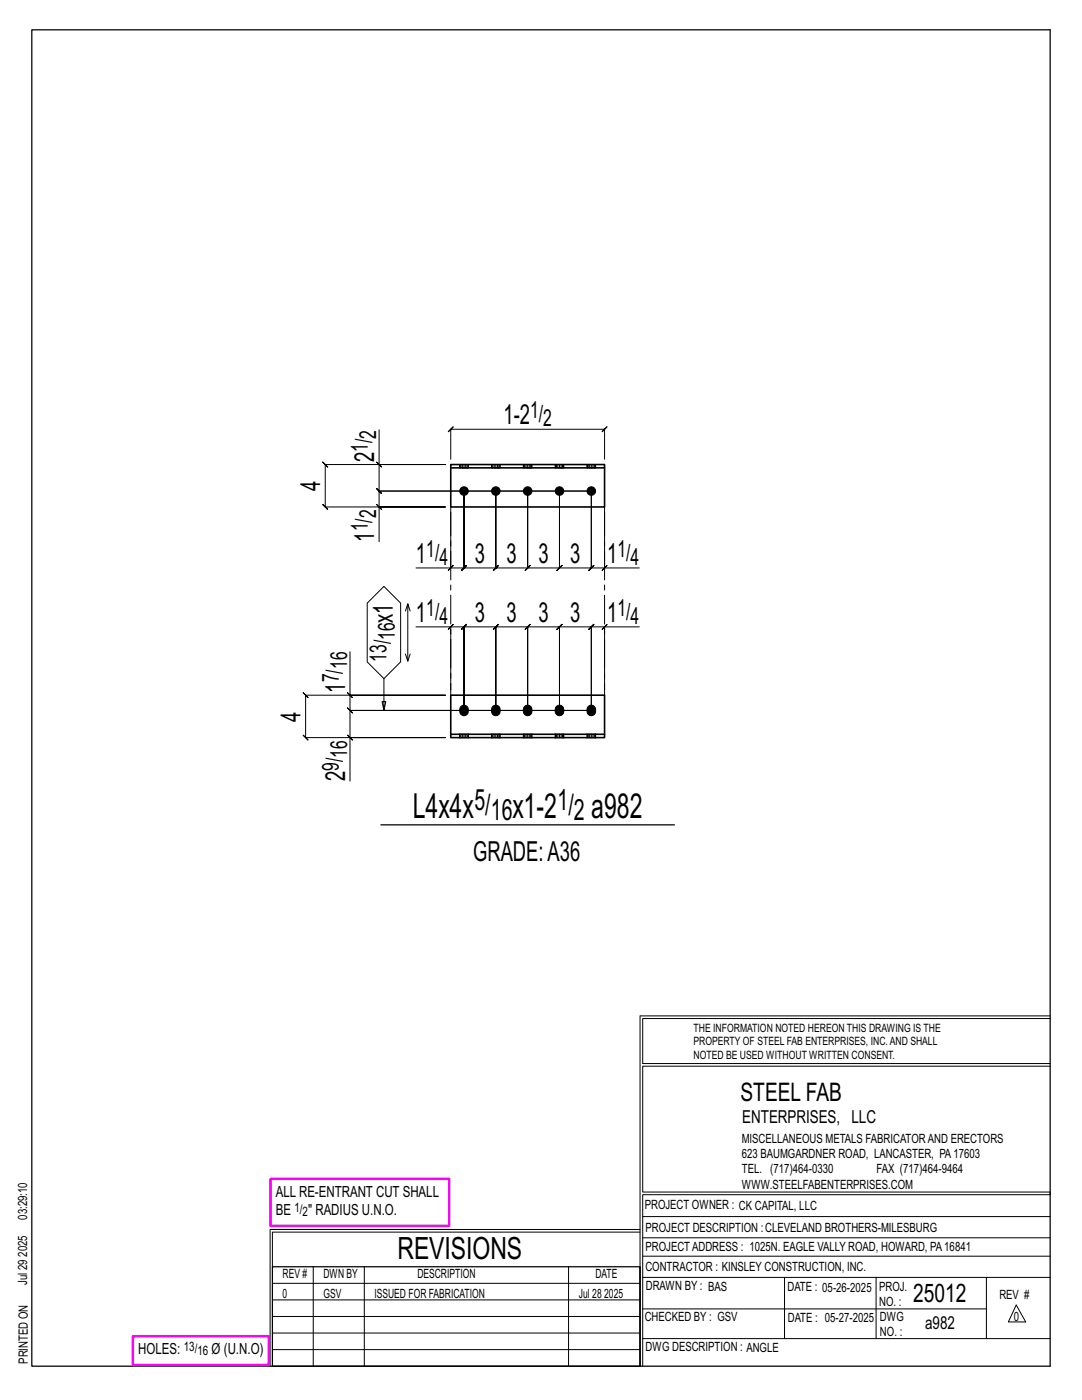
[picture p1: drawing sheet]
<svg xmlns="http://www.w3.org/2000/svg" width="216mm" height="279mm" viewBox="0 0 216 279" stroke-linecap="round" stroke-linejoin="round" font-family="sans-serif">
<g fill="none" stroke="#000" stroke-width=".2">
<path d="M75.1 92.2l1 1zM75.6 85.8v6.9h13.3h-24l-.5-.5 1 1-.5-.5v8.5l-.5-.5 1 1-.5-.5h24h-13.3v6.9M75.6 92.7v5.3l-.5-.5 1 1-.5-.5h42.4M89.9 91.7v-6l-.5 .5 1-1-.5 .5h30.7l-.5 .5 1-1-.5 .5v6M118 98h-42.4l-.5-.5 1 1-.5-.5v3.2M118 98v15.3l.5-.5-1 1 .5-.5h-6.4l.5-.5-1 1 .5-.5v-15.3v15.3l.5-.5-1 1 .5-.5h-6.3l.5-.5-1 1 .5-.5v-15.3v15.3l.5-.5-1 1 .5-.5h-6.4l.5-.5-1 1 .5-.5v-15.3v15.3l.5-.5-1 1 .5-.5h-6.3l.5-.5-1 1 .5-.5v-15.3v15.3l.5-.5-1 1 .5-.5h-2.7M118 98v15.3l-.5 .5 1-1-.5 .5h2.6M75.1 100.7l1 1zM76.6 117l3.3 3.4v11.7l-3.3 3.3-3.3-3.3v-11.7zM89.9 113.3l.5-.5-1 1zM89.9 102.2v11.1h-6.9M120.6 113.3l.5-.5-1 1z"/>
<path d="M120.6 102.2v11.1h7M69.3 138.2l1 1zM69.8 130.1v8.6h19.1h-27.9l-.5-.5 1 1-.5-.5v8.5l-.5-.5 1 1-.5-.5h27.9h-19.1v8.7M69.8 138.7v3.1l-.5-.5 1 1-.5-.5h48.2M76.6 135.4v6.4l-.4-1.8h.8l-.4 1.8M80.9 130.5l.5 1.4 .4-1.4M81.4 120.5l-.5 1.4M81.8 121.9l-.4-1.4v11.4M83 125.1h6.9v12.6M89.9 125.1l.5-.5-1 1zM89.9 125.1h2.7l-.5 .5 1-1-.5 .5v16.7v-16.7l-.5 .5 1-1-.5 .5h6.3l-.5 .5 1-1-.5 .5v16.7v-16.7l-.5 .5 1-1-.5 .5h6.4l-.5 .5 1-1-.5 .5v16.7v-16.7l-.5 .5 1-1-.5 .5h6.3l-.5 .5 1-1-.5 .5v16.7v-16.7l-.5 .5 1-1-.5 .5h6.4l-.5 .5 1-1-.5 .5v16.7M120.6 125.1l.5-.5-1 1z"/>
<path d="M120.6 125.1h-2.6l.5-.5-1 1 .5-.5v16.7M127.6 125.1h-7v12.6M69.3 146.7l1 1zM118 141.8h-48.2l-.5-.5 1 1-.5-.5v5.4M127.7 202.7v70M127.7 202.7h81.8M209.5 203.3h-81.3v9h81.3M209.5 212.8h-81.3v25.1h81.3v.5h-81.3v34.3M54.4 259.4h73.3M54.4 256.1h73.3M62.5 252.8v19.9M72.7 252.8v19.9"/>
<path d="M113.4 252.8v19.9M127.7 245.4h-73.8v27.3M127.7 245.9h-73.3v6.9M128.2 242.8h81.3M128.2 254.9h81.3M128.2 250.7h81.3M128.2 247h81.3M156.5 254.9v12.2M174.8 254.9v12.2M196.8 254.9v12.2M54.4 269.3h73.3M54.4 266h73.3"/>
<path d="M54.4 262.7h73.3M128.2 261.2h68.6M128.2 267.1h81.3M202.8 260.4l1.9 3.4h-3.5z"/>
</g>
<path d="M6.3 6h203.2v266.7h-203.2zM76 164.6h58.6M54.4 252.8h73.3v19.9h-73.3z" fill="none" stroke="#000" stroke-width=".25"/>
<path d="M54 235.3h35.6v9.3h-35.6zM26.5 266.7h27.1v5.7h-27.1z" fill="none" stroke="#f0f" stroke-width=".5"/>
<g fill="#000" stroke="#000" stroke-width=".2">
<path d="M92 141a.91 .91 0 0 1 1.1-.1 .91 .91 0 0 1 .3 1.1 .9 .9 0 0 1-1.1 .8 .9 .9 0 0 1-.6-1.2zM98.3 141a.91 .91 0 0 1 1.2-.1 .91 .91 0 0 1 .3 1.1 .9 .9 0 0 1-1.1 .8 .9 .9 0 0 1-.6-1.2zM104.7 141a.91 .91 0 0 1 1.1-.1 .91 .91 0 0 1 .3 1.1 .9 .9 0 0 1-1.1 .8 .9 .9 0 0 1-.6-1.2zM111 141a.91 .91 0 0 1 1.2-.1 .91 .91 0 0 1 .3 1.1 .9 .9 0 0 1-1.1 .8 .9 .9 0 0 1-.6-1.2zM117.4 141a.91 .91 0 0 1 1.1-.1 .91 .91 0 0 1 .3 1.1 .9 .9 0 0 1-1.1 .8 .9 .9 0 0 1-.6-1.2z"/>
<circle cx="92.6" cy="98" r=".86"/>
<circle cx="98.9" cy="98" r=".86"/>
<circle cx="105.3" cy="98" r=".86"/>
<circle cx="111.6" cy="98" r=".86"/>
<circle cx="118" cy="98" r=".86"/>
</g>
<g fill="none" stroke="#000" stroke-width=".32">
<path d="M89.9 92.7h30.7v.7h-30.7zM89.9 93.4v7.8h30.7v-7.8M89.9 146.5h30.7v.7h-30.7zM89.9 146.5v-7.8h30.7v7.8M91.7 146.5h.1M91.7 147.2h.1M93.4 146.5h.1M93.4 147.2h.1M98.1 146.5h.1M98.1 147.2h.1M99.8 146.5h.1M99.8 147.2h.1"/>
<path d="M104.4 146.5h.1M104.4 147.2h.1M106.1 146.5h.1M106.1 147.2h.1M110.8 146.5h.1M110.8 147.2h.1M112.5 146.5h.1M112.5 147.2h.1M117.1 146.5h.1M117.1 147.2h.1M118.8 146.5h.1M118.8 147.2h.1"/>
</g>
<g fill="none" stroke="#000" stroke-width=".2" stroke-dasharray="2 1.4">
<path d="M91.7 92.7l.1 .7zM91.8 92.7h.2M92.3 92.7h-.3v.7h-.2M92.3 93.4h.3v-.7h-.3v.7h-.3M92.6 92.7h.3v.7h-.3M92.9 92.7h.3v.7h-.3M93.2 92.7h.2v.7h-.2M93.4 92.7v.7M98.1 92.7v.7zM98.1 92.7h.2M98.6 92.7h-.3v.7h-.2M98.6 93.4h.3v-.7h-.3v.7h-.3"/>
<path d="M98.9 92.7h.4v.7h-.4M99.3 92.7h.2v.7h-.2M99.5 92.7h.2v.7h-.2M99.7 92.7v.7M104.4 92.7l.1 .7zM104.5 92.7h.2M105 92.7h-.3v.7h-.2M105 93.4h.3v-.7h-.3v.7h-.3M105.3 92.7h.3v.7h-.3M105.6 92.7h.3v.7h-.3M105.9 92.7h.2v.7h-.2M106.1 92.7v.7"/>
<path d="M110.8 92.7v.7zM110.8 92.7h.2M111.3 92.7h-.3v.7h-.2M111.3 93.4h.3v-.7h-.3v.7h-.3M111.6 92.7h.4v.7h-.4M112 92.7h.2v.7h-.2M112.2 92.7h.2v.7h-.2M112.4 92.7v.7M117.1 92.7l.1 .7zM117.2 92.7h.2M117.7 92.7h-.3v.7h-.2M117.7 93.4h.3v-.7h-.3v.7h-.3"/>
<path d="M118 92.7h.3v.7h-.3M118.3 92.7h.3v.7h-.3M118.6 92.7h.2v.7h-.2M118.8 92.7v.7M91.7 146.5h.1M91.7 146.5v.7M91.8 147.2h-.1M92 147.2h-.2v-.7h.2M92.3 146.5h.3v.7h-.3zM92.3 147.2h-.3v-.7h.3M92.6 147.2h.3v-.7h.3M92.6 146.5h.3"/>
<path d="M92.9 147.2h.3v-.7h.2M93.2 147.2h.2v-.7M93.4 147.2v-.7M93.4 147.2h.1M98.1 146.5h.1M98.1 146.5v.7M98.1 147.2h.1M98.3 147.2h-.2v-.7h.2M98.6 146.5h.3v.7h-.3zM98.6 147.2h-.3v-.7h.3M98.9 147.2h.4v-.7h.2M98.9 146.5h.4"/>
<path d="M99.3 147.2h.2v-.7h.2M99.5 147.2h.2l.1-.7M99.8 147.2v-.7M99.8 147.2h-.1M104.4 146.5h.1M104.4 146.5v.7M104.5 147.2h-.1M104.7 147.2h-.2v-.7h.2M105 146.5h.3v.7h-.3zM105 147.2h-.3v-.7h.3M105.3 147.2h.3v-.7h.3M105.3 146.5h.3"/>
<path d="M105.6 147.2h.3v-.7h.2M105.9 147.2h.2v-.7M106.1 147.2v-.7M106.1 147.2h.1M110.8 146.5h.1M110.8 146.5v.7M110.8 147.2h.1M111 147.2h-.2v-.7h.2M111.3 146.5h.3v.7h-.3zM111.3 147.2h-.3v-.7h.3M111.6 147.2h.4v-.7h.2M111.6 146.5h.4"/>
<path d="M112 147.2h.2v-.7h.2M112.2 147.2h.2l.1-.7M112.5 147.2v-.7M112.5 147.2h-.1M117.1 146.5h.1M117.1 146.5v.7M117.2 147.2h-.1M117.4 147.2h-.2v-.7h.2M117.7 146.5h.3v.7h-.3zM117.7 147.2h-.3v-.7h.3M118 147.2h.3v-.7h.3M118 146.5h.3"/>
<path d="M118.3 147.2h.3v-.7h.2M118.6 147.2h.2v-.7M118.8 147.2v-.7M118.8 147.2h.1"/>
</g>
<path d="M89.9 101.2v37.5M120.6 101.2v37.5" fill="none" stroke="#000" stroke-width=".2" stroke-dasharray="5.8 1 1 1"/>
<g font-size="6.9">
<text x="82.4" y="163.2">L4x4x</text>
<text x="102.3" y="163.2">x1-2</text>
<text x="118" y="163.2">a982</text>
</g>
<text font-size="6.1" x="79.3" y="251.3">REVISIONS</text>
<g font-size="5.9">
<text x="94.7" y="161.6">5/</text>
<text x="111.2" y="161.6">1/</text>
<text x="97.9" y="163.7">16</text>
<text x="114.5" y="163.7">2</text>
</g>
<g font-size="5.5">
<text x="100.4" y="84.7">1-2</text>
<text x="74.7" y="92.2" transform="rotate(-90 74.7 92.2)">2</text>
<text x="63.9" y="98" transform="rotate(-90 63.9 98)">4</text>
<text x="74.7" y="108.1" transform="rotate(-90 74.7 108.1)">1</text>
<text x="83" y="112.4">1</text>
<text x="94.7" y="112.4">3</text>
<text x="101.1" y="112.4">3</text>
<text x="107.4" y="112.4">3</text>
<text x="113.8" y="112.4">3</text>
<text x="121.2" y="112.4">1</text>
<text x="78.4" y="124.3" transform="rotate(-90 78.4 124.3)">x1</text>
<text x="83" y="124.1">1</text>
<text x="94.7" y="124.1">3</text>
<text x="101.1" y="124.1">3</text>
<text x="107.4" y="124.1">3</text>
<text x="113.8" y="124.1">3</text>
<text x="121.2" y="124.1">1</text>
<text x="68.8" y="138.2" transform="rotate(-90 68.8 138.2)">1</text>
<text x="60" y="144" transform="rotate(-90 60 144)">4</text>
<text x="68.8" y="155.9" transform="rotate(-90 68.8 155.9)">2</text>
<text x="94.4" y="171.9">GRADE:A36</text>
</g>
<g font-size="5.1">
<text x="147.8" y="219.8">STEEL FAB</text>
<text x="182.2" y="259.9">25012</text>
</g>
<g font-size="4.7">
<text x="105.8" y="83.4">1/</text>
<text x="75.1" y="87.5" transform="rotate(-90 75.1 87.5)">2</text>
<text x="108.4" y="85.1">2</text>
<text x="73.4" y="90.1" transform="rotate(-90 73.4 90.1)">1/</text>
<text x="73.4" y="106.1" transform="rotate(-90 73.4 106.1)">1/</text>
<text x="75.1" y="103.4" transform="rotate(-90 75.1 103.4)">2</text>
<text x="85.1" y="111.1">1/</text>
<text x="87.7" y="112.8">4</text>
<text x="123.2" y="111.1">1/</text>
<text x="125.8" y="112.8">4</text>
<text x="85.1" y="122.9">1/</text>
<text x="87.7" y="124.5">4</text>
<text x="123.2" y="122.9">1/</text>
<text x="125.8" y="124.5">4</text>
<text x="78.8" y="127.7" transform="rotate(-90 78.8 127.7)">16</text>
<text x="67.6" y="136.2" transform="rotate(-90 67.6 136.2)">7/</text>
<text x="69.3" y="133.5" transform="rotate(-90 69.3 133.5)">16</text>
<text x="77.1" y="132.1" transform="rotate(-90 77.1 132.1)">13/</text>
<text x="67.6" y="153.8" transform="rotate(-90 67.6 153.8)">9/</text>
<text x="69.3" y="151.2" transform="rotate(-90 69.3 151.2)">16</text>
</g>
<g font-size="3.6">
<text x="148.1" y="224.1">ENTERPRISES, LLC</text>
<text x="184.6" y="265.2">a982</text>
</g>
<g font-size="3.1">
<text x="55" y="238.9">ALL RE-ENTRANT CUT SHALL</text>
<text x="55" y="242.5">BE</text>
<text x="61.5" y="242.5">&quot; RADIUS U.N.O.</text>
<text x="27.6" y="270.2">HOLES:</text>
<text x="42.2" y="270.2">Ø (U.N.O)</text>
</g>
<g font-size="2.6">
<text x="58.8" y="241.8">1/</text>
<text x="60.4" y="242.7">2</text>
<text x="36.7" y="269.6">13/</text>
<text x="39.4" y="270.5">16</text>
</g>
<g font-size="2.5">
<text x="148" y="231.2">623 BAUMGARDNER ROAD, LANCASTER, PA17603</text>
<text x="148" y="228.1">MISCELLANEOUS METALS FABRICATORAND ERECTORS</text>
<text x="148" y="237.2">WWW.STEELFABENTERPRISES.COM</text>
<text x="148" y="234.2">TEL. (717)464-0330</text>
<text x="174.9" y="234.2">FAX (717)464-9464</text>
<text x="5.4" y="243.4" transform="rotate(-90 5.4 243.4)">03:29:10</text>
<text x="128.7" y="241.3">PROJECT OWNER : CK CAPITAL, LLC</text>
<text x="128.8" y="246">PROJECT DESCRIPTION :CLEVELAND BROTHERS-MILESBURG</text>
<text x="5.4" y="250.8" transform="rotate(-90 5.4 250.8)">2025</text>
<text x="128.8" y="249.7">PROJECTADDRESS : 1025N. EAGLE VALLY ROAD, HOWARD, PA16841</text>
<text x="5.4" y="256.5" transform="rotate(-90 5.4 256.5)">Jul 29</text>
<text x="56.4" y="255">REV #</text>
<text x="64.5" y="255">DWN BY</text>
<text x="83.3" y="255">DESCRIPTION</text>
<text x="118.8" y="255">DATE</text>
<text x="128.8" y="253.7">CONTRACTOR : KINSLEY CONSTRUCTION, INC.</text>
<text x="128.9" y="257.5">DRAWN BY : BAS</text>
<text x="157.1" y="257.6">DATE : 05-26-2025</text>
<text x="175.4" y="257.7">PROJ.</text>
<text x="56.4" y="259">0</text>
<text x="64.5" y="259">GSV</text>
<text x="74.7" y="259">ISSUED FOR FABRICATION</text>
<text x="115.5" y="259">Jul 28</text>
<text x="120.6" y="259">2025</text>
<text x="128.6" y="263.7">CHECKED BY : GSV</text>
<text x="157.2" y="263.7">DATE : 05-27-2025</text>
<text x="175.4" y="260.7">NO. :</text>
<text x="175.6" y="263.7">DWG</text>
<text x="199.4" y="259.2">REV #</text>
<text x="202.3" y="263.7">0</text>
<text x="128.8" y="269.7">DWG DESCRIPTION : ANGLE</text>
<text x="175.6" y="266.7">NO. :</text>
<text x="5.5" y="272.2" transform="rotate(-90 5.5 272.2)">PRINTED ON</text>
</g>
<g font-size="2.3">
<text x="138.4" y="208.6">PROPERTY OF STEEL FAB ENTERPRISES, INC.AND SHALL</text>
<text x="138.4" y="205.9">THE INFORMATION NOTED HEREON THIS DRAWING IS THE</text>
<text x="138.4" y="211.3">NOTED BE USED WITHOUT WRITTEN CONSENT.</text>
</g>
</svg>
